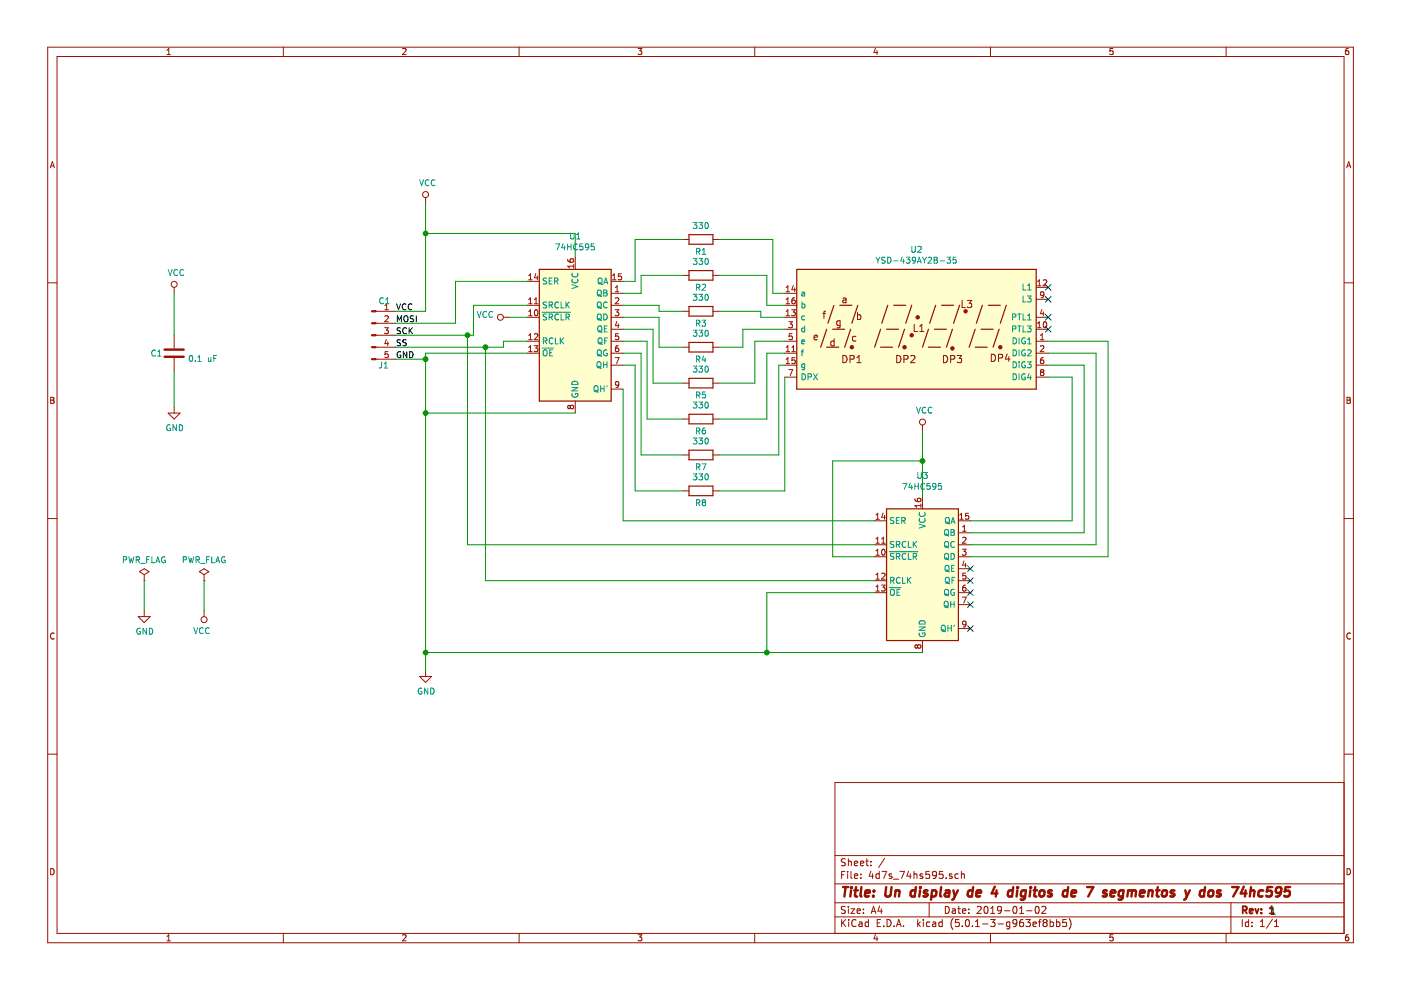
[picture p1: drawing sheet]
EESchema Schematic File Version 4
LIBS:4d7s_74hs595-cache
EELAYER 26 0
EELAYER END
$Descr A4 11693 8268
encoding utf-8
Sheet 1 1
Title "Un display de 4 digitos de 7 segmentos y dos 74hc595 "
Date "2019-01-02"
Rev "1"
Comp ""
Comment1 ""
Comment2 ""
Comment3 ""
Comment4 ""
$EndDescr
$Comp
L display_ysd:YSD-439AY2B-35 U2
U 1 1
P 7650 2750
F 0 "U2" H 7650 3417 50  0000 C CNN
F 1 "YSD-439AY2B-35" H 7650 3326 50  0000 C CNN
F 2 "Display_7Segment: YSD-439AY2B-35" H 7650 2150 50  0001 C CNN
F 3 "http://www.sparkfun.com/datasheets/Components/LED/7-Segment/YSD-439AY2B-35.pdf" H 7220 2780 50  0001 C CNN
	1    7650 2750
	1    0    0    -1  
$EndComp
$Comp
L 74xx:74HC595 U3
U 1 1
P 7700 4750
F 0 "U3" H 7700 5528 50  0000 C CNN
F 1 "74HC595" H 7700 5437 50  0000 C CNN
F 2 "Package_DIP:DIP-8_W7.62mm" H 7700 4750 50  0001 C CNN
F 3 "http://www.ti.com/lit/ds/symlink/sn74hc595.pdf" H 7700 4750 50  0001 C CNN
	1    7700 4750
	1    0    0    -1  
$EndComp
$Comp
L Connector:Conn_01x05_Male J1
U 1 1
P 3100 2800
F 0 "J1" H 3200 2550 50  0000 C CNN
F 1 "C1" H 3206 3087 50  0000 C CNN
F 2 "Connector_Wire:SolderWirePad_1x04_P3.81mm_Drill1mm" H 3100 2800 50  0001 C CNN
F 3 "~" H 3100 2800 50  0001 C CNN
	1    3100 2800
	1    0    0    -1  
$EndComp
$Comp
L Device:C C1
U 1 1
P 1450 2950
F 0 "C1" H 1250 2950 50  0000 L CNN
F 1 "0.1 uF" H 1565 2905 50  0000 L CNN
F 2 "Capacitor_Tantalum_SMD:CP_EIA-1608-08_AVX-J" H 1488 2800 50  0001 C CNN
F 3 "~" H 1450 2950 50  0001 C CNN
	1    1450 2950
	1    0    0    -1  
$EndComp
$Comp
L power:GND #PWR0101
U 1 1
P 3550 5600
F 0 "#PWR0101" H 3550 5350 50  0001 C CNN
F 1 "GND" H 3555 5427 50  0000 C CNN
F 2 "" H 3550 5600 50  0001 C CNN
F 3 "" H 3550 5600 50  0001 C CNN
	1    3550 5600
	1    0    0    -1  
$EndComp
Wire Wire Line
	3300 3000 3550 3000
Wire Wire Line
	3550 3000 3550 3450
$Comp
L power:GND #PWR0103
U 1 1
P 1450 3400
F 0 "#PWR0103" H 1450 3150 50  0001 C CNN
F 1 "GND" H 1455 3227 50  0000 C CNN
F 2 "" H 1450 3400 50  0001 C CNN
F 3 "" H 1450 3400 50  0001 C CNN
	1    1450 3400
	1    0    0    -1  
$EndComp
Wire Wire Line
	1450 3100 1450 3400
NoConn ~ 8750 2500
NoConn ~ 8750 2400
NoConn ~ 8750 2650
NoConn ~ 8750 2750
Wire Wire Line
	3550 2600 3300 2600
Wire Wire Line
	3300 2700 3800 2700
Wire Wire Line
	3800 2700 3800 2350
Wire Wire Line
	3800 2350 4400 2350
Wire Wire Line
	3300 2800 3900 2800
Wire Wire Line
	3950 2800 3950 2550
Wire Wire Line
	3950 2550 4400 2550
Wire Wire Line
	3300 2900 4050 2900
Wire Wire Line
	4200 2900 4200 2850
Wire Wire Line
	4200 2850 4400 2850
Text Label 3300 2700 0    50   ~ 0
MOSI
Text Label 3300 2800 0    50   ~ 0
SCK
Text Label 3300 2900 0    50   ~ 0
SS
Wire Wire Line
	4400 2950 3550 2950
Wire Wire Line
	3550 2950 3550 3000
Connection ~ 3550 3000
$Comp
L Device:R R2
U 1 1
P 5850 2300
F 0 "R2" V 5950 2300 50  0000 C CNN
F 1 "330" V 5734 2300 50  0000 C CNN
F 2 "Resistor_THT:R_Axial_DIN0204_L3.6mm_D1.6mm_P1.90mm_Vertical" V 5780 2300 50  0001 C CNN
F 3 "~" H 5850 2300 50  0001 C CNN
	1    5850 2300
	0    1    1    0   
$EndComp
$Comp
L Device:R R3
U 1 1
P 5850 2600
F 0 "R3" V 5950 2600 50  0000 C CNN
F 1 "330" V 5734 2600 50  0000 C CNN
F 2 "Resistor_THT:R_Axial_DIN0204_L3.6mm_D1.6mm_P1.90mm_Vertical" V 5780 2600 50  0001 C CNN
F 3 "~" H 5850 2600 50  0001 C CNN
	1    5850 2600
	0    1    1    0   
$EndComp
$Comp
L Device:R R4
U 1 1
P 5850 2900
F 0 "R4" V 5950 2900 50  0000 C CNN
F 1 "330" V 5734 2900 50  0000 C CNN
F 2 "Resistor_THT:R_Axial_DIN0204_L3.6mm_D1.6mm_P1.90mm_Vertical" V 5780 2900 50  0001 C CNN
F 3 "~" H 5850 2900 50  0001 C CNN
	1    5850 2900
	0    1    1    0   
$EndComp
$Comp
L Device:R R5
U 1 1
P 5850 3200
F 0 "R5" V 5950 3200 50  0000 C CNN
F 1 "330" V 5734 3200 50  0000 C CNN
F 2 "Resistor_THT:R_Axial_DIN0204_L3.6mm_D1.6mm_P1.90mm_Vertical" V 5780 3200 50  0001 C CNN
F 3 "~" H 5850 3200 50  0001 C CNN
	1    5850 3200
	0    1    1    0   
$EndComp
$Comp
L Device:R R6
U 1 1
P 5850 3500
F 0 "R6" V 5950 3500 50  0000 C CNN
F 1 "330" V 5734 3500 50  0000 C CNN
F 2 "Resistor_THT:R_Axial_DIN0204_L3.6mm_D1.6mm_P1.90mm_Vertical" V 5780 3500 50  0001 C CNN
F 3 "~" H 5850 3500 50  0001 C CNN
	1    5850 3500
	0    1    1    0   
$EndComp
$Comp
L Device:R R1
U 1 1
P 5850 2000
F 0 "R1" V 5950 2000 50  0000 C CNN
F 1 "330" V 5734 2000 50  0000 C CNN
F 2 "Resistor_THT:R_Axial_DIN0204_L3.6mm_D1.6mm_P1.90mm_Vertical" V 5780 2000 50  0001 C CNN
F 3 "~" H 5850 2000 50  0001 C CNN
	1    5850 2000
	0    1    1    0   
$EndComp
$Comp
L Device:R R7
U 1 1
P 5850 3800
F 0 "R7" V 5950 3800 50  0000 C CNN
F 1 "330" V 5734 3800 50  0000 C CNN
F 2 "Resistor_THT:R_Axial_DIN0204_L3.6mm_D1.6mm_P1.90mm_Vertical" V 5780 3800 50  0001 C CNN
F 3 "~" H 5850 3800 50  0001 C CNN
	1    5850 3800
	0    1    1    0   
$EndComp
Wire Wire Line
	5200 2350 5300 2350
Wire Wire Line
	5300 2350 5300 2000
Wire Wire Line
	5300 2000 5700 2000
Wire Wire Line
	6000 2000 6450 2000
Wire Wire Line
	6450 2000 6450 2450
Wire Wire Line
	6450 2450 6550 2450
Wire Wire Line
	5200 2450 5350 2450
Wire Wire Line
	5350 2450 5350 2300
Wire Wire Line
	5350 2300 5700 2300
Wire Wire Line
	6000 2300 6400 2300
Wire Wire Line
	6400 2300 6400 2550
Wire Wire Line
	6400 2550 6550 2550
Wire Wire Line
	5200 2550 5500 2550
Wire Wire Line
	5500 2550 5500 2600
Wire Wire Line
	5500 2600 5700 2600
Wire Wire Line
	6000 2600 6350 2600
Wire Wire Line
	6350 2600 6350 2650
Wire Wire Line
	6350 2650 6550 2650
Wire Wire Line
	5500 2650 5500 2900
Wire Wire Line
	5500 2900 5700 2900
Wire Wire Line
	5200 2650 5500 2650
Wire Wire Line
	6000 2900 6200 2900
Wire Wire Line
	6200 2900 6200 2750
Wire Wire Line
	6200 2750 6550 2750
Wire Wire Line
	5200 2750 5450 2750
Wire Wire Line
	5450 2750 5450 3200
Wire Wire Line
	5450 3200 5700 3200
Wire Wire Line
	6000 3200 6300 3200
Wire Wire Line
	6300 3200 6300 2850
Wire Wire Line
	6300 2850 6550 2850
Wire Wire Line
	5200 2850 5400 2850
Wire Wire Line
	5400 2850 5400 3500
Wire Wire Line
	5400 3500 5700 3500
Wire Wire Line
	6000 3500 6400 3500
Wire Wire Line
	6400 3500 6400 2950
Wire Wire Line
	6400 2950 6550 2950
Wire Wire Line
	5200 2950 5350 2950
Wire Wire Line
	5350 2950 5350 3800
Wire Wire Line
	5350 3800 5700 3800
Wire Wire Line
	6000 3800 6500 3800
Wire Wire Line
	6500 3800 6500 3050
Wire Wire Line
	6500 3050 6550 3050
Wire Wire Line
	4800 3450 3550 3450
Connection ~ 3550 3450
Wire Wire Line
	3550 3450 3550 5450
Wire Wire Line
	7300 4550 3900 4550
Wire Wire Line
	3900 4550 3900 2800
Connection ~ 3900 2800
Wire Wire Line
	3900 2800 3950 2800
Wire Wire Line
	7300 4850 4050 4850
Wire Wire Line
	4050 4850 4050 2900
Connection ~ 4050 2900
Wire Wire Line
	4050 2900 4200 2900
Wire Wire Line
	5200 3250 5200 4350
Wire Wire Line
	5200 4350 7300 4350
Wire Wire Line
	7300 4650 6950 4650
Wire Wire Line
	6950 4650 6950 3850
Wire Wire Line
	6950 3850 7700 3850
Connection ~ 7700 3850
Wire Wire Line
	7700 3850 7700 4150
Wire Wire Line
	8100 4350 8950 4350
Wire Wire Line
	8950 4350 8950 3150
Wire Wire Line
	8950 3150 8750 3150
Wire Wire Line
	8100 4450 9050 4450
Wire Wire Line
	9050 4450 9050 3050
Wire Wire Line
	9050 3050 8750 3050
Wire Wire Line
	8100 4550 9150 4550
Wire Wire Line
	9150 4550 9150 2950
Wire Wire Line
	9150 2950 8750 2950
Wire Wire Line
	8100 4650 9250 4650
Wire Wire Line
	9250 4650 9250 2850
Wire Wire Line
	9250 2850 8750 2850
NoConn ~ 8100 4750
NoConn ~ 8100 4850
NoConn ~ 8100 4950
NoConn ~ 8100 5050
NoConn ~ 8100 5250
Wire Wire Line
	4800 2150 4800 1950
Wire Wire Line
	4800 1950 3550 1950
Connection ~ 3550 1950
Wire Wire Line
	3550 1950 3550 2600
Wire Wire Line
	7700 5450 6400 5450
Wire Wire Line
	3550 5450 3550 5600
Wire Wire Line
	7300 4950 6400 4950
Wire Wire Line
	6400 4950 6400 5450
Connection ~ 6400 5450
Wire Wire Line
	6400 5450 3550 5450
Text Label 3300 2600 0    50   ~ 0
VCC
Text Label 3300 3000 0    50   ~ 0
GND
Text Notes 10600 7650 0    50   ~ 10
1
$Comp
L 74xx:74HC595 U1
U 1 1
P 4800 2750
F 0 "U1" H 4800 3528 50  0000 C CNN
F 1 "74HC595" H 4800 3437 50  0000 C CNN
F 2 "Package_DIP:DIP-8_W7.62mm" H 4800 2750 50  0001 C CNN
F 3 "http://www.ti.com/lit/ds/symlink/sn74hc595.pdf" H 4800 2750 50  0001 C CNN
	1    4800 2750
	1    0    0    -1  
$EndComp
$Comp
L Device:R R8
U 1 1
P 5850 4100
F 0 "R8" V 5950 4100 50  0000 C CNN
F 1 "330" V 5734 4100 50  0000 C CNN
F 2 "Resistor_THT:R_Axial_DIN0204_L3.6mm_D1.6mm_P1.90mm_Vertical" V 5780 4100 50  0001 C CNN
F 3 "~" H 5850 4100 50  0001 C CNN
	1    5850 4100
	0    1    1    0   
$EndComp
Wire Wire Line
	5200 3050 5300 3050
Wire Wire Line
	5300 3050 5300 4100
Wire Wire Line
	5300 4100 5700 4100
Wire Wire Line
	6000 4100 6550 4100
Wire Wire Line
	6550 4100 6550 3150
$Comp
L power:PWR_FLAG #FLG0101
U 1 1
P 1200 4850
F 0 "#FLG0101" H 1200 4925 50  0001 C CNN
F 1 "PWR_FLAG" H 1200 5024 50  0000 C CNN
F 2 "" H 1200 4850 50  0001 C CNN
F 3 "~" H 1200 4850 50  0001 C CNN
	1    1200 4850
	1    0    0    -1  
$EndComp
$Comp
L power:PWR_FLAG #FLG0102
U 1 1
P 1700 4850
F 0 "#FLG0102" H 1700 4925 50  0001 C CNN
F 1 "PWR_FLAG" H 1700 5024 50  0000 C CNN
F 2 "" H 1700 4850 50  0001 C CNN
F 3 "~" H 1700 4850 50  0001 C CNN
	1    1700 4850
	1    0    0    -1  
$EndComp
Connection ~ 3550 5450
$Comp
L power:GND #PWR0104
U 1 1
P 1200 5100
F 0 "#PWR0104" H 1200 4850 50  0001 C CNN
F 1 "GND" H 1205 4927 50  0000 C CNN
F 2 "" H 1200 5100 50  0001 C CNN
F 3 "" H 1200 5100 50  0001 C CNN
	1    1200 5100
	1    0    0    -1  
$EndComp
Wire Wire Line
	1200 4850 1200 5100
$Comp
L power:VCC #PWR0102
U 1 1
P 7700 3600
F 0 "#PWR0102" H 7700 3450 50  0001 C CNN
F 1 "VCC" H 7717 3773 50  0000 C CNN
F 2 "" H 7700 3600 50  0001 C CNN
F 3 "" H 7700 3600 50  0001 C CNN
	1    7700 3600
	1    0    0    -1  
$EndComp
Wire Wire Line
	7700 3600 7700 3850
$Comp
L power:VCC #PWR0105
U 1 1
P 1450 2450
F 0 "#PWR0105" H 1450 2300 50  0001 C CNN
F 1 "VCC" H 1467 2623 50  0000 C CNN
F 2 "" H 1450 2450 50  0001 C CNN
F 3 "" H 1450 2450 50  0001 C CNN
	1    1450 2450
	1    0    0    -1  
$EndComp
Wire Wire Line
	1450 2450 1450 2800
$Comp
L power:VCC #PWR0106
U 1 1
P 3550 1700
F 0 "#PWR0106" H 3550 1550 50  0001 C CNN
F 1 "VCC" H 3567 1873 50  0000 C CNN
F 2 "" H 3550 1700 50  0001 C CNN
F 3 "" H 3550 1700 50  0001 C CNN
	1    3550 1700
	1    0    0    -1  
$EndComp
Wire Wire Line
	3550 1700 3550 1950
$Comp
L power:VCC #PWR0109
U 1 1
P 4250 2650
F 0 "#PWR0109" H 4250 2500 50  0001 C CNN
F 1 "VCC" V 4268 2777 50  0000 L CNN
F 2 "" H 4250 2650 50  0001 C CNN
F 3 "" H 4250 2650 50  0001 C CNN
	1    4250 2650
	0    -1   -1   0   
$EndComp
Wire Wire Line
	4250 2650 4400 2650
$Comp
L power:VCC #PWR0108
U 1 1
P 1700 5100
F 0 "#PWR0108" H 1700 4950 50  0001 C CNN
F 1 "VCC" H 1718 5273 50  0000 C CNN
F 2 "" H 1700 5100 50  0001 C CNN
F 3 "" H 1700 5100 50  0001 C CNN
	1    1700 5100
	-1   0    0    1   
$EndComp
Wire Wire Line
	1700 4850 1700 5100
$EndSCHEMATC
